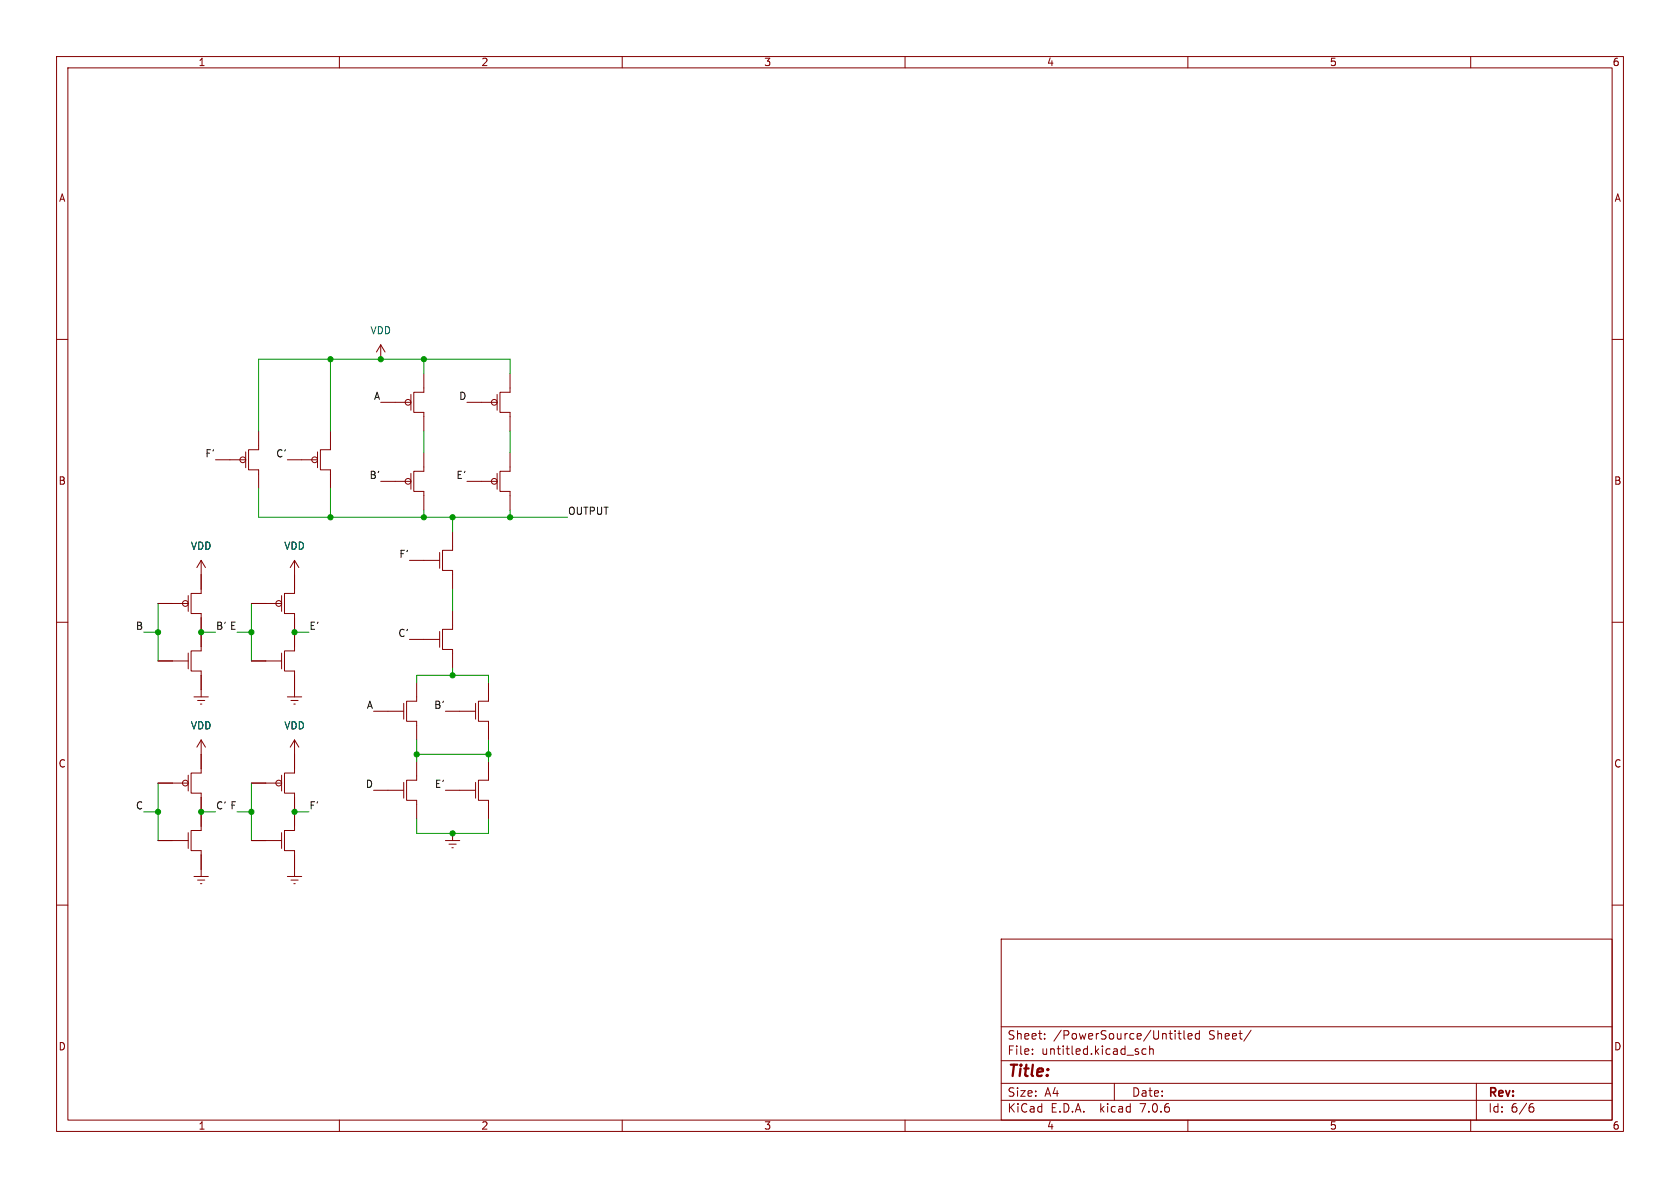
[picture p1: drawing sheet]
<svg xmlns="http://www.w3.org/2000/svg" width="297mm" height="210mm" viewBox="0 0 297 210" stroke-linecap="round" stroke-linejoin="round" font-family="sans-serif">
<g fill="none" stroke="#840000" stroke-width=".18">
<path d="M10 10h277v190h-277zM12 12h273v186h-273zM60 10v2M110 10v2M160 10v2M210 10v2M260 10v2M10 60h2M285 60h2M43.4 79.9v2.8M45.7 76.2v3.3h-1.8v3.6h1.8v3.3M56.1 79.9v2.8"/>
<path d="M58.4 76.2v3.3h-1.8v3.6h1.8v3.3M67.3 71.1h5.3M67.3 61l-.8 1.2M67.3 61v2.5M67.3 61l.8 1.2M72.6 69.7v2.8M74.9 66v3.3h-1.7v3.6h1.7v3.3M82.5 71.1h5.4M87.9 69.7v2.8M90.2 66v3.3h-1.8v3.6h1.8v3.3M35.6 99.1v5.8h-1.8v3.6h1.8v6.6h-1.8v3.5h1.8v4.6M35.6 99.1l-.8 1.2"/>
<path d="M35.6 99.1l.7 1.2M38.1 81.3h5.3M50.8 81.3h5.3M52.1 99.1v5.8h-1.8v3.6h1.8v6.6h-1.8v3.5h1.8v4.6M52.1 99.1l-.8 1.2M52.1 99.1l.7 1.2M67.3 85.1h5.3M72.4 99.1h5.3M72.6 83.7v2.8M74.9 80v3.3h-1.7v3.6h1.7v3.3M77.7 97.7v2.8M80 94v3.3h-1.8v3.5h1.8v3.3"/>
<path d="M82.5 85.1h5.4M87.9 83.7v2.8M90.2 80v3.3h-1.8v3.6h1.8v3.3M10 110h2M27.9 106.7h5.4M27.9 116.8h5.4M33.3 105.3v2.8M33.3 115.4v2.8M44.4 106.7h5.4M44.4 116.8h5.4M49.8 105.3v2.8M49.8 115.4v2.8"/>
<path d="M72.4 113h5.3M77.7 111.6v2.8M80 108v3.3h-1.8v3.5h1.8v3.3M285 110h2M27.9 138.4h5.4M33.3 137v2.8M34.3 123.2h2.5M34.9 123.8h1.3M35.4 124.5h.3M35.6 130.8v5.9h-1.8v3.5h1.8v6.6h-1.8v3.6h1.8v4.5M35.6 130.8l-.8 1.3M35.6 130.8l.7 1.3"/>
<path d="M44.4 138.4h5.4M49.8 137v2.8M50.8 123.2h2.5M51.4 123.8h1.3M51.9 124.5h.3M52.1 130.8v5.9h-1.8v3.5h1.8v6.6h-1.8v3.6h1.8v4.5M52.1 130.8l-.8 1.3M52.1 130.8l.7 1.3M66 139.7h5.4M66 125.7h5.4M71.4 124.3v2.8M71.4 138.3v2.8"/>
<path d="M73.7 134.6v3.3h-1.8v3.6h1.8v3.3M73.7 120.7v3.3h-1.8v3.5h1.8v3.3M78.7 139.7h5.4M78.7 125.7h5.4M84.1 124.3v2.8M84.1 138.3v2.8M86.4 134.6v3.3h-1.8v3.6h1.8v3.3M86.4 120.7v3.3h-1.8v3.5h1.8v3.3M10 160h2M27.9 148.6h5.4M33.3 147.2v2.8M34.3 154.9h2.5"/>
<path d="M34.9 155.6h1.3M35.4 156.2h.3M44.4 148.6h5.4M49.8 147.2v2.8M50.8 154.9h2.5M51.4 155.6h1.3M51.9 156.2h.3M78.7 148.6h2.6M79.4 149.2h1.2M79.9 149.9h.2M80 147.3v1.3M285 160h2"/>
<path d="M177 166h108v32h-108zM60 198v2M110 198v2M160 198v2M177 194.5h108M177 191.5h108M177 187.5h108M177 181.5h108M182.5 186.3v.1M182.5 185.5v.1M184.7 183.6v.1M184.7 182.8v.1"/>
<path d="M197 191.5v3M201.2 186v.3M202.6 185.5l-.4-.1-.3 .3v.4l.1 .2h.6M203.2 185.5l.3-.1 .3 .1 .1 .9M203.2 184.9v1.5M207.7 182.2v.1M207.7 182.7v1M208.2 182.7h.6M208.5 182.2v1.3l.3 .2M209.3 182.2v1.3l.2 .2M210 198v2M210 183.2l.7-.1v-.3l-.5-.1-.2 .2 .1 .7h.6"/>
<path d="M212 182.8l-.4-.1-.3 .3v.4l.2 .2h.5M212 182.2v1.5M221.2 182.1l-1.3 2M260 198v2M261 191.5v6.5M270.6 195.7h.3l.3 .3-.1 .5-.5 .1M271 195.1l-.4 .1"/>
<circle cx="72.1" cy="71.1" r=".51"/>
<circle cx="87.4" cy="71.1" r=".51"/>
<circle cx="42.9" cy="81.3" r=".51"/>
<circle cx="55.6" cy="81.3" r=".51"/>
<circle cx="72.1" cy="85.1" r=".51"/>
<circle cx="87.4" cy="85.1" r=".51"/>
<circle cx="32.8" cy="106.7" r=".51"/>
<circle cx="49.3" cy="106.7" r=".51"/>
<circle cx="32.8" cy="138.4" r=".51"/>
<circle cx="49.3" cy="138.4" r=".51"/>
</g>
<g fill="none" stroke="#009600" stroke-width=".18">
<path d="M58.4 63.5v12.7M74.9 63.5v2.5M74.9 76.2v3.8M90.2 66v-2.5h-44.5v12.7M90.2 76.2v3.8M45.7 86.4v5h54.6M58.4 86.4v5M74.9 90.2v1.2M80 91.4v2.6M90.2 90.2v1.2M25.4 111.8h2.5M27.9 106.7v10.1"/>
<path d="M35.6 111.8h2.5M41.9 111.8h2.5M44.4 106.7v10.1M52.1 111.8h2.5M80 104.1v3.9M80 118.1v1.3M27.9 138.4v10.2M44.4 138.4v10.2M73.7 120.7v-1.3h12.7v1.3M73.7 130.8v3.8M73.7 133.4h12.7M86.4 130.8v3.8"/>
<path d="M25.4 143.5h2.5M35.6 143.5h2.5M41.9 143.5h2.5M52.1 143.5h2.5M73.7 144.8v2.5h12.7v-2.5"/>
</g>
<g fill="#009600" stroke="#009600" stroke-width=".18">
<circle cx="74.9" cy="91.4" r=".46"/>
<circle cx="58.4" cy="91.4" r=".46"/>
<circle cx="74.9" cy="63.5" r=".46"/>
<circle cx="67.3" cy="63.5" r=".46"/>
<circle cx="90.2" cy="91.4" r=".46"/>
<circle cx="58.4" cy="63.5" r=".46"/>
<circle cx="86.4" cy="133.4" r=".46"/>
<circle cx="80" cy="119.4" r=".46"/>
<circle cx="80" cy="147.3" r=".46"/>
<circle cx="73.7" cy="133.4" r=".46"/>
<circle cx="35.6" cy="111.8" r=".46"/>
<circle cx="44.4" cy="111.8" r=".46"/>
<circle cx="27.9" cy="111.8" r=".46"/>
<circle cx="52.1" cy="111.8" r=".46"/>
<circle cx="27.9" cy="143.5" r=".46"/>
<circle cx="80" cy="91.4" r=".46"/>
<circle cx="52.1" cy="143.5" r=".46"/>
<circle cx="44.4" cy="143.5" r=".46"/>
<circle cx="35.6" cy="143.5" r=".46"/>
</g>
<text font-size="2.8" fill="#840000" x="178" y="190.9">Title:</text>
<g font-size="2.1" fill="#840000">
<text x="178" y="184">Sheet:</text>
<text x="186.2" y="184">/PowerSource/Untitled</text>
<text x="213.7" y="184">Sheet/</text>
<text x="178" y="186.7">File:</text>
<text x="184.1" y="186.7">untitled.kicad_sch</text>
<text x="178" y="196.9">KiCad</text>
<text x="178" y="194.1">Size:</text>
<text x="184.7" y="194.1">A4</text>
<text x="185.7" y="196.9">E.D.A.</text>
<text x="194.6" y="196.9">kicad</text>
<text x="200" y="194.1">Date:</text>
<text x="201.8" y="196.9">7.0.6</text>
<text x="263" y="194.3">Rev:</text>
<text x="263" y="196.9">Id:</text>
<text x="267.1" y="196.9">6/6</text>
</g>
<g font-size="1.8" fill="#840000">
<text x="35" y="11.9">1</text>
<text x="85" y="11.9">2</text>
<text x="135" y="11.9">3</text>
<text x="185" y="11.9">4</text>
<text x="235" y="11.9">5</text>
<text x="285" y="11.9">6</text>
<text x="10.3" y="35.9">A</text>
<text x="285.3" y="35.9">A</text>
<text x="10.3" y="85.9">B</text>
<text x="285.3" y="85.9">B</text>
<text x="10.3" y="135.9">C</text>
<text x="285.3" y="135.9">C</text>
<text x="10.3" y="185.9">D</text>
<text x="285.3" y="185.9">D</text>
<text x="35" y="199.9">1</text>
<text x="85" y="199.9">2</text>
<text x="135" y="199.9">3</text>
<text x="185" y="199.9">4</text>
<text x="235" y="199.9">5</text>
<text x="285" y="199.9">6</text>
</g>
<g font-size="1.8" fill="#006464">
<text x="65.4" y="59.3">VDD</text>
<text x="33.6" y="97.4">VDD</text>
<text x="50.2" y="97.4">VDD</text>
<text x="33.6" y="129.1">VDD</text>
<text x="50.2" y="129.1">VDD</text>
</g>
<g font-size="1.8" fill="#0f0f0f">
<text x="66" y="70.8">A</text>
<text x="81.1" y="70.8">D</text>
<text x="36.2" y="80.9">F'</text>
<text x="48.7" y="80.9">C'</text>
<text x="65.2" y="84.7">B'</text>
<text x="80.6" y="84.7">E'</text>
<text x="100.3" y="91.1">OUTPUT</text>
<text x="70.5" y="98.7">F'</text>
<text x="23.9" y="111.4">B</text>
<text x="38.1" y="111.4">B' E</text>
<text x="54.6" y="111.4">E'</text>
<text x="70.3" y="112.7">C'</text>
<text x="64.7" y="125.4">A</text>
<text x="76.7" y="125.4">B'</text>
<text x="23.9" y="143.2">C</text>
<text x="38.1" y="143.2">C' F</text>
<text x="54.6" y="143.2">F'</text>
<text x="64.6" y="139.4">D</text>
<text x="76.8" y="139.4">E'</text>
</g>
</svg>
